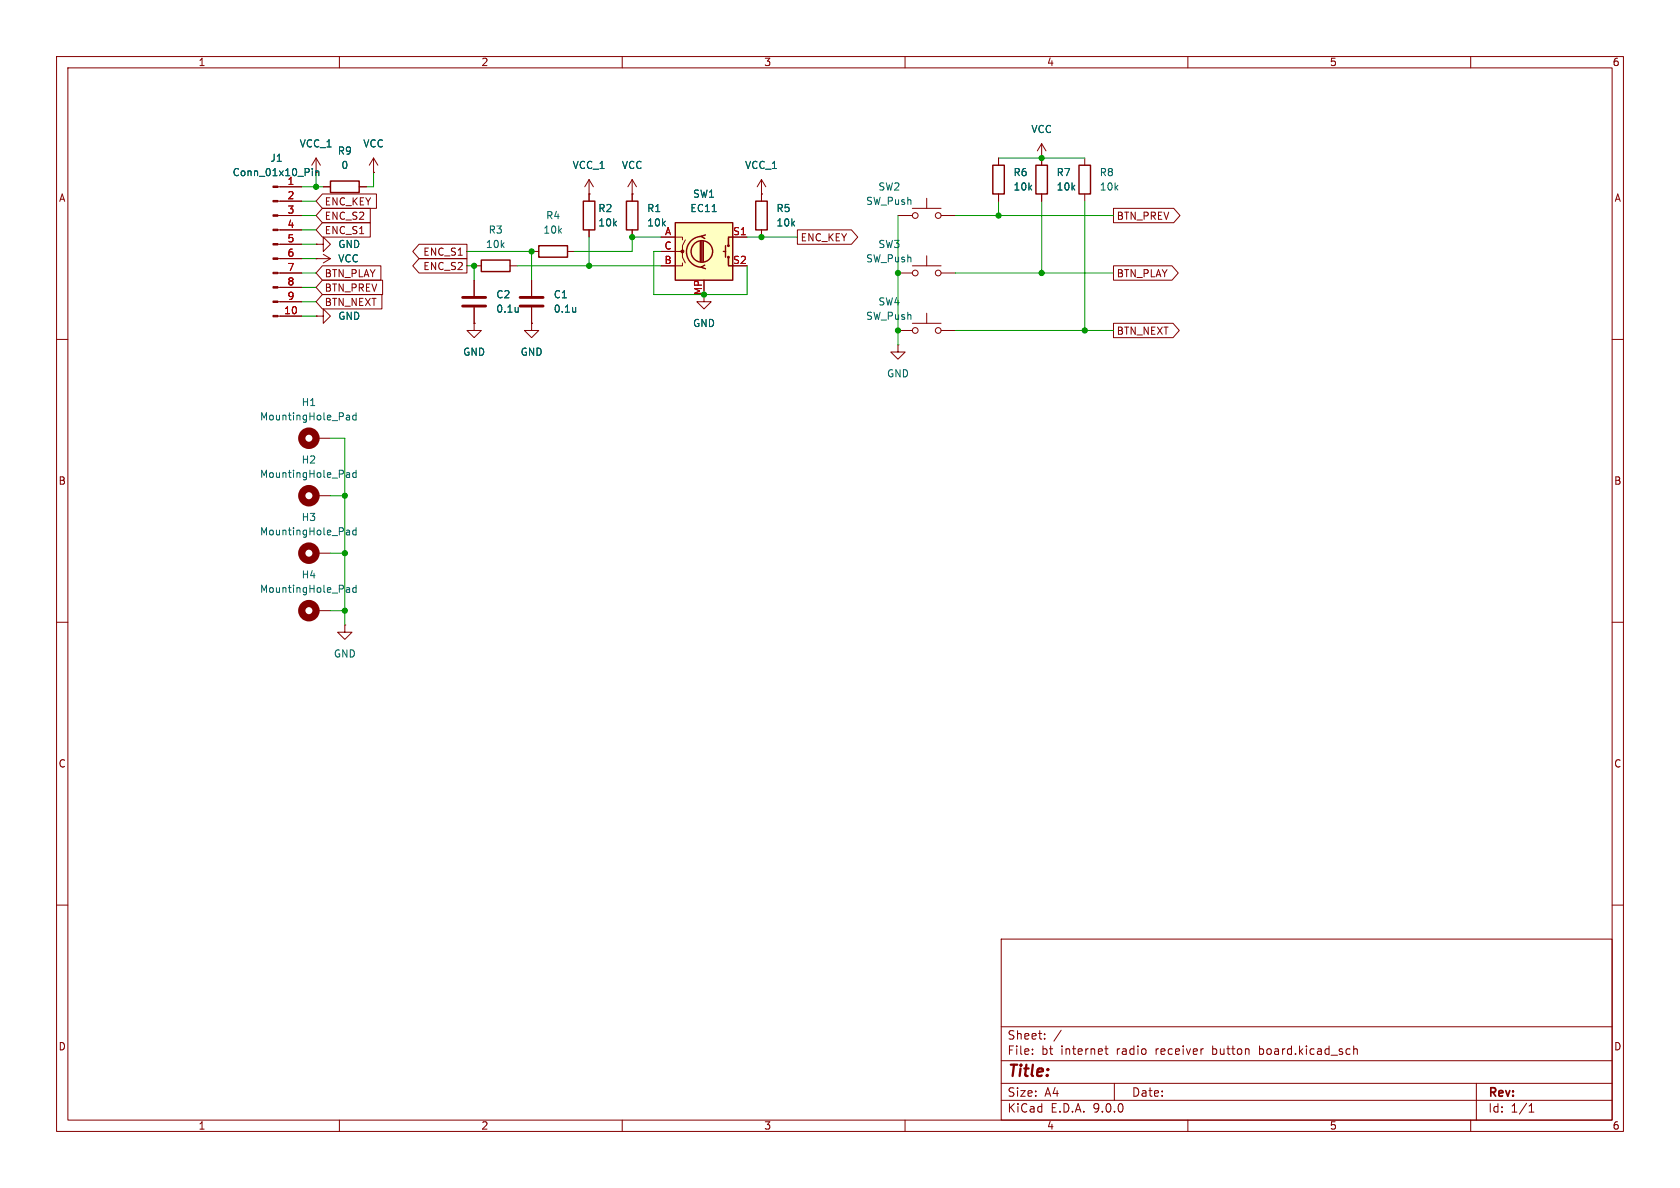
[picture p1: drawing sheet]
<svg xmlns="http://www.w3.org/2000/svg" width="297mm" height="210mm" viewBox="0 0 297 210" stroke-linecap="round" stroke-linejoin="round" font-family="sans-serif">
<g fill="none" stroke="#840000" stroke-width=".18">
<path d="M10 10h277v190h-277zM12 12h273v186h-273zM60 10v2M110 10v2M160 10v2M210 10v2M260 10v2M49.1 33h4.2M49.1 35.6h4.2M49.1 38.1h4.2M55.9 30.5h.1M55.9 27.9l-.8 1.3"/>
<path d="M55.9 27.9l.7 1.3M55.9 27.9v2.6M66 30.5h.1M66 27.9l-.7 1.3M66 27.9l.8 1.3M66 27.9v2.6M104.1 34.3v1.3M134.6 34.3h.1M134.6 31.8v3.8M134.6 31.8l-.7 1.2M134.6 31.8l.8 1.2M176.5 27.9v1.3"/>
<path d="M176.5 34.3v1.3M184.1 27.9h.1M184.1 25.4l-.7 1.3M184.1 25.4l.8 1.3M184.1 25.4v3.8M184.1 34.3v1.3M191.8 27.9v1.3M191.8 34.3v1.3M49.1 40.6h4.2M49.1 43.2h4.2M49.1 45.7h4.2M49.1 48.3h4.2"/>
<path d="M49.1 50.8h4.2M49.1 53.3h4.2M49.1 55.9h4.2M55.9 43.2h1.2v-1.3l1.3 1.3-1.3 1.3v-1.3M55.9 43.2h.1M83.8 57.2v1.2h1.3l-1.3 1.3-1.3-1.3h1.3M83.8 57.2h.1M83.8 49.5v2.8M83.8 54.4v2.8M94 57.2v1.2h1.2l-1.2 1.3-1.3-1.3h1.3M94 57.2h.1M94 49.5v2.8"/>
<path d="M94 54.4v2.8M94 44.5h1.2M100.3 44.5h1.3M104.1 40.6v1.3M124.5 52.1v1.2h1.2l-1.2 1.3-1.3-1.3h1.3M134.6 40.6v1.3M158.7 58.4h2.6M161.3 57.2h5.1M163.8 55.4v1.8M166.4 58.4h2.5M10 60h2M158.7 61v1.2h1.3l-1.3 1.3-1.2-1.3h1.2"/>
<path d="M158.7 61h.1M285 60h2M10 110h2M285 110h2M10 160h2M177 166h108v32h-108zM285 160h2M60 198v2M110 198v2M160 198v2M177 194.5h108M177 191.5h108"/>
<path d="M177 187.5h108M177 181.5h108M182.5 186.3v.1M182.5 185.5v.1M184.7 183.6v.1M184.7 182.8v.1M187.6 182.1l-1.3 2M195.3 185.4h.6M195.5 184.9v1.3l.4 .2M197 191.5v3M210 198v2M212.6 185.4h.1"/>
<path d="M239.3 185.5l.2-.1 .4 .1 .1 .9M239.3 184.9v1.5M260 198v2M261 191.5v6.5M270.3 196.6h.9M270.3 195.5l.4-.4v1.5"/>
<circle cx="161.8" cy="58.4" r=".51"/>
<circle cx="165.9" cy="58.4" r=".51"/>
</g>
<path d="M103.1 35.6h2.1v5h-2.1zM133.6 35.6h2v5h-2zM175.5 29.2h2v5.1h-2zM183.1 29.2h2.1v5.1h-2.1zM190.8 29.2h2v5.1h-2zM95.2 43.4h5.1v2.1h-5.1z" fill="none" stroke="#840000" stroke-width=".25"/>
<path d="M81.8 52.6h4.1M81.8 54.1h4.1M91.9 52.6h4.1M91.9 54.1h4.1" fill="none" stroke="#840000" stroke-width=".51"/>
<path d="M55.2 29.8v.1M55.2 30.2v.9M55.8 30.2v.9M55.8 30.3l.2-.1 .3 .1 .1 .8M91.6 54.3v.9M91.6 55.1h.1M101.8 54.3v.9M101.8 55.1h-.1" fill="none" stroke="#006464" stroke-width=".18"/>
<g fill="#840000" stroke="#840000" stroke-width=".18">
<path d="M48.3 32.9h.8v.2h-.8z"/>
<path d="M48.3 35.4h.8v.3h-.8z"/>
<path d="M48.3 38h.8v.2h-.8z"/>
<path d="M48.3 40.5h.8v.3h-.8z"/>
<path d="M48.3 43.1h.8v.2h-.8z"/>
<path d="M48.3 45.6h.8v.2h-.8z"/>
<path d="M48.3 48.1h.8v.3h-.8z"/>
<path d="M48.3 50.7h.8v.2h-.8z"/>
<path d="M48.3 53.2h.8v.3h-.8z"/>
<path d="M48.3 55.8h.8v.2h-.8z"/>
</g>
<path d="M119.4 39.4h10.1v10.1h-10.1z" fill="#ffffc2"/>
<g fill="none" stroke="#840000" stroke-width=".25">
<path d="M58.4 32h5.1v2h-5.1zM110.7 35.6h2.1v5h-2.1zM119.4 39.4h10.1v10.1h-10.1zM85.1 46h5.1v2h-5.1zM123.8 42.7v3.5M124.1 41.8a2.73 2.73 0 0 0-2.7 2.7 2.73 2.73 0 0 0 2.7 2.7M124.1 42.7v3.5M124.3 42.7v3.5M124.6 46.9l-.6 .3 .7 .3M124.7 41.5l-.7 .3 .6 .4M127.9 44.5h.4M128.3 43.4v2.1"/>
<path d="M128.8 45.5v1.5h.7M129.5 41.9h-.7v1.5"/>
<circle cx="124.1" cy="44.5" r="1.9"/>
<circle cx="128.8" cy="45.5" r=".13"/>
<circle cx="128.8" cy="43.4" r=".13"/>
</g>
<g fill="none" stroke="#840000" stroke-width=".18">
<path d="M49.5 38.1h3.8M49.5 33h3.8M49.5 35.6h3.8M55.9 30.5h.1M57 39.4h8.5v2.5h-8.5l-1.1-1.3zM57 36.8h8.5v2.6h-8.5l-1.1-1.3zM57 34.3h9.6v2.5h-9.6l-1.1-1.2zM57.1 33h1.3M63.5 33h1.3M66 30.5h.1M104.1 34.3h.1M104.1 31.8l-.7 1.2"/>
<path d="M104.1 31.8l.8 1.2M104.1 31.8v3.8M111.8 34.3h.1M111.8 31.8l-.8 1.2M111.8 31.8l.7 1.2M111.8 31.8v3.8M134.6 34.3h.1M134.6 34.3v1.3M158.7 38.1h2.6M161.3 36.8h5.1M163.8 35.1v1.7M166.4 38.1h2.5"/>
<path d="M176.5 27.9v1.3M176.5 34.3v1.3M184.1 27.9h.1M184.1 27.9v1.3M184.1 34.3v1.3M196.8 36.8h10.7l1.1 1.3-1.1 1.3h-10.7zM49.5 45.7h3.8M49.5 48.3h3.8M49.5 40.6h3.8M49.5 43.2h3.8M49.5 50.8h3.8M49.5 53.3h3.8"/>
<path d="M49.5 55.9h3.8M55.9 45.7h.1M55.9 55.9h1.2v-1.3l1.3 1.3-1.3 1.3v-1.3M55.9 55.9h.1M55.9 43.2h.1M55.9 45.7h2.5M57 52.1h10.5v2.5h-10.5l-1.1-1.3zM57 47h10.3v2.5h-10.3l-1.1-1.2zM57 49.5h10.6v2.6h-10.6l-1.1-1.3zM57.1 45l1.3 .7M58.4 45.7l-1.3 .8M74.1 43.2h8.4v2.5h-8.4l-1.1-1.2z"/>
<path d="M74.1 45.7h8.4v2.6h-8.4l-1.1-1.3zM83.8 57.2h.1M83.8 47h1.3M83.8 49.5v2.8M83.8 54.4v2.8M90.2 47h1.2M94 57.2h.1M94 49.5v2.8M94 54.4v2.8M104.1 40.6v1.3M111.8 40.6v1.3M116.8 41.9h3.8v.5"/>
<path d="M116.8 44.5h3.8v1l.6 1M120.6 46.5v.5h-3.8M121.2 42.4l-.6 1v1.1h-.5M129.5 41.9h2.6M134.6 40.6v1.3M141 40.6h9.5l1.1 1.3-1.1 1.3h-9.5zM158.7 48.3h2.6M161.3 47h5.1M163.8 45.2v1.8M166.4 48.3h2.5M196.8 57.1h10.6l1.1 1.3-1.1 1.3h-10.6zM196.8 47h10.4l1.1 1.3-1.1 1.2h-10.4z"/>
<path d="M55.9 77.5h2.5M55.9 87.6h2.5M55.9 97.8h2.5M55.9 108h2.5M61 110.5v1.3h1.2l-1.2 1.2-1.3-1.2h1.3M61 110.5h.1"/>
<circle cx="161.8" cy="38.1" r=".51"/>
<circle cx="165.9" cy="38.1" r=".51"/>
<circle cx="161.8" cy="48.3" r=".51"/>
<circle cx="165.9" cy="48.3" r=".51"/>
</g>
<circle cx="120.6" cy="44.4" r=".25" fill="#840000" stroke="#840000" stroke-width=".18"/>
<g fill="none" stroke="#006464" stroke-width=".18">
<path d="M55.2 29.8v.1M55.2 30.2v.9M55.8 30.2v.9M55.8 30.3l.2-.1 .3 .1 .1 .8M125.9 37.4h.7M91.6 54.3v.9M91.6 55.1h.1M101.8 54.3v.9M101.8 55.1h-.1M61.4 73.4l.3 .1 .1 .7M61.8 74.2h-.4M61.8 73.7l-.4 .1"/>
<path d="M63 73v1.2M63 73.5l-.4-.1-.2 .2 .1 .6h.5M61.4 83.6h.3l.1 .8M61.4 93.7l.3 .1 .1 .8M61.8 84.3l-.4 .1M61.8 83.9h-.4M61.8 94.5l-.4 .1M61.8 94l-.4 .1M63 83.6h-.4l-.2 .2 .1 .5h.5M63 83.1v1.3M63 93.3v1.3M63 93.8l-.4-.1-.2 .3 .1 .5h.5"/>
<path d="M61.4 103.9h.3l.1 .8M61.8 104.7h-.4M61.8 104.2h-.4M63 103.4v1.3M63 103.9h-.4l-.2 .2 .1 .6h.5"/>
</g>
<g fill="none" stroke="#840000" stroke-width="1.3">
<circle cx="54.6" cy="77.5" r="1.27"/>
<circle cx="54.6" cy="87.6" r="1.27"/>
<circle cx="54.6" cy="97.8" r="1.27"/>
<circle cx="54.6" cy="107.9" r="1.27"/>
</g>
<g fill="none" stroke="#009600" stroke-width=".18">
<path d="M53.3 33h3.8M53.3 38.1h2.6M53.3 35.6h2.6M55.9 30.5v2.5M66 30.5v2.5h-1.2M158.7 38.1v22.9M168.9 38.1h27.9M176.5 27.9h15.3M176.5 35.6v2.5M184.1 35.6v12.7M191.8 35.6v22.8M53.3 55.9h2.6"/>
<path d="M53.3 48.3h2.6M53.3 53.3h2.6M53.3 40.6h2.6M53.3 43.2h2.6M53.3 45.7h2.6M53.3 50.8h2.6M82.5 47h1.3v2.5M82.5 44.5h11.5v5M91.4 47h25.4M104.1 41.9v5.1M116.8 41.9h-5v2.6h-10.2M116.8 44.5h-1.2v7.6h16.5v-5.1"/>
<path d="M132.1 41.9h8.9M168.9 58.4h27.9M168.9 48.3h27.9M58.4 77.5h2.6v33M58.4 97.8h2.6M58.4 87.6h2.6M58.4 108h2.6"/>
</g>
<g fill="#009600" stroke="#009600" stroke-width=".18">
<circle cx="134.6" cy="41.9" r=".46"/>
<circle cx="94" cy="44.5" r=".46"/>
<circle cx="104.1" cy="47" r=".46"/>
<circle cx="124.5" cy="52.1" r=".46"/>
<circle cx="111.8" cy="41.9" r=".46"/>
<circle cx="176.5" cy="38.1" r=".46"/>
<circle cx="191.8" cy="58.4" r=".46"/>
<circle cx="184.1" cy="48.3" r=".46"/>
<circle cx="184.1" cy="27.9" r=".46"/>
<circle cx="158.7" cy="48.3" r=".46"/>
<circle cx="158.7" cy="58.4" r=".46"/>
<circle cx="55.9" cy="33" r=".46"/>
<circle cx="83.8" cy="47" r=".46"/>
<circle cx="61" cy="97.8" r=".46"/>
<circle cx="61" cy="108" r=".46"/>
<circle cx="61" cy="87.6" r=".46"/>
</g>
<text font-size="2.8" fill="#840000" x="178" y="190.9">Title:</text>
<g font-size="2.1" fill="#840000">
<text x="178" y="184">Sheet:</text>
<text x="178" y="186.7">File:</text>
<text x="184.1" y="186.7">bt</text>
<text x="187.6" y="186.7">internet</text>
<text x="197.5" y="186.7">radio</text>
<text x="204.6" y="186.7">receiver</text>
<text x="214.7" y="186.7">button</text>
<text x="223.2" y="186.7">board.kicad_sch</text>
<text x="178" y="196.9">KiCad</text>
<text x="178" y="194.1">Size:</text>
<text x="184.7" y="194.1">A4</text>
<text x="185.7" y="196.9">E.D.A.</text>
<text x="193.3" y="196.9">9.0.0</text>
<text x="200" y="194.1">Date:</text>
<text x="263" y="194.3">Rev:</text>
<text x="263" y="196.9">Id:</text>
<text x="267.1" y="196.9">1/1</text>
</g>
<g font-size="1.8" fill="#840000">
<text x="35" y="11.9">1</text>
<text x="85" y="11.9">2</text>
<text x="135" y="11.9">3</text>
<text x="185" y="11.9">4</text>
<text x="235" y="11.9">5</text>
<text x="285" y="11.9">6</text>
<text x="10.3" y="35.9">A</text>
<text x="285.3" y="35.9">A</text>
<text x="57.3" y="41.6">ENC_S1</text>
<text x="57.3" y="39.1">ENC_S2</text>
<text x="57.3" y="36.5">ENC_KEY</text>
<text x="197.3" y="39.1">BTN_PREV</text>
<text x="74.7" y="45.4">ENC_S1</text>
<text x="74.7" y="47.9">ENC_S2</text>
<text x="141.4" y="42.9">ENC_KEY</text>
<text x="57.3" y="49.2">BTN_PLAY</text>
<text x="57.3" y="51.8">BTN_PREV</text>
<text x="197.3" y="49.2">BTN_PLAY</text>
<text x="57.3" y="54.3">BTN_NEXT</text>
<text x="197.3" y="59.4">BTN_NEXT</text>
<text x="10.3" y="85.9">B</text>
<text x="285.3" y="85.9">B</text>
<text x="10.3" y="135.9">C</text>
<text x="285.3" y="135.9">C</text>
<text x="10.3" y="185.9">D</text>
<text x="285.3" y="185.9">D</text>
<text x="35" y="199.9">1</text>
<text x="85" y="199.9">2</text>
<text x="135" y="199.9">3</text>
<text x="185" y="199.9">4</text>
<text x="235" y="199.9">5</text>
<text x="285" y="199.9">6</text>
</g>
<g font-size="1.8" fill="#006464">
<text x="182.2" y="23.7">VCC</text>
<text x="47.7" y="28.8">J1</text>
<text x="52.9" y="26.3">VCC_1</text>
<text x="59.6" y="27.5">R9</text>
<text x="64.1" y="26.3">VCC</text>
<text x="41" y="31.3">Conn_01x10_Pin</text>
<text x="60.3" y="30.1">0</text>
<text x="101.1" y="30.1">VCC_1</text>
<text x="109.8" y="30.1">VCC</text>
<text x="122.4" y="35.2">SW1</text>
<text x="131.6" y="30.1">VCC_1</text>
<text x="155.2" y="33.9">SW2</text>
<text x="179.1" y="31.3">R6</text>
<text x="179.1" y="33.9">10k</text>
<text x="186.7" y="31.3">R7</text>
<text x="186.7" y="33.9">10k</text>
<text x="194.3" y="31.3">R8</text>
<text x="194.3" y="33.9">10k</text>
<text x="86.3" y="41.5">R3</text>
<text x="96" y="41.5">10k</text>
<text x="96.4" y="39">R4</text>
<text x="105.7" y="37.7">R2</text>
<text x="105.7" y="40.2">10k</text>
<text x="114.3" y="37.7">R1</text>
<text x="114.3" y="40.2">10k</text>
<text x="121.9" y="37.7">EC11</text>
<text x="137.2" y="37.7">R5</text>
<text x="137.2" y="40.2">10k</text>
<text x="153" y="36.4">SW_Push</text>
<text x="59.7" y="44">GND</text>
<text x="59.7" y="46.6">VCC</text>
<text x="85.8" y="44">10k</text>
<text x="153" y="46.6">SW_Push</text>
<text x="155.2" y="44">SW3</text>
<text x="87.6" y="52.9">C2</text>
<text x="97.8" y="52.9">C1</text>
<text x="59.7" y="56.7">GND</text>
<text x="87.6" y="55.5">0.1u</text>
<text x="97.8" y="55.5">0.1u</text>
<text x="122.4" y="58">GND</text>
<text x="153" y="56.7">SW_Push</text>
<text x="155.2" y="54.2">SW4</text>
<text x="81.8" y="63.1">GND</text>
<text x="91.9" y="63.1">GND</text>
<text x="53.2" y="72">H1</text>
<text x="156.7" y="66.9">GND</text>
<text x="45.9" y="74.5">MountingHole_Pad</text>
<text x="53.2" y="82.1">H2</text>
<text x="45.9" y="84.7">MountingHole_Pad</text>
<text x="45.9" y="94.8">MountingHole_Pad</text>
<text x="53.2" y="92.3">H3</text>
<text x="45.9" y="105">MountingHole_Pad</text>
<text x="53.2" y="102.5">H4</text>
<text x="58.9" y="116.4">GND</text>
</g>
<g font-size="1.8" fill="#a90000">
<text x="50.7" y="32.8">1</text>
<text x="50.7" y="35.3">2</text>
<text x="50.7" y="37.8">3</text>
<text x="50.7" y="40.4">4</text>
<text x="117.5" y="41.7">A</text>
<text x="129.5" y="41.7">S1</text>
<text x="50.7" y="42.9">5</text>
<text x="50.7" y="45.5">6</text>
<text x="117.4" y="44.2">C</text>
<text x="117.4" y="46.7">B</text>
<text x="129.5" y="46.7">S2</text>
<text x="50.7" y="48">7</text>
<text x="50.7" y="50.5">8</text>
<text x="50.7" y="53.1">9</text>
<text x="124.2" y="52.3" transform="rotate(-90 124.2 52.3)">MP</text>
<text x="50.1" y="55.6">10</text>
</g>
</svg>
